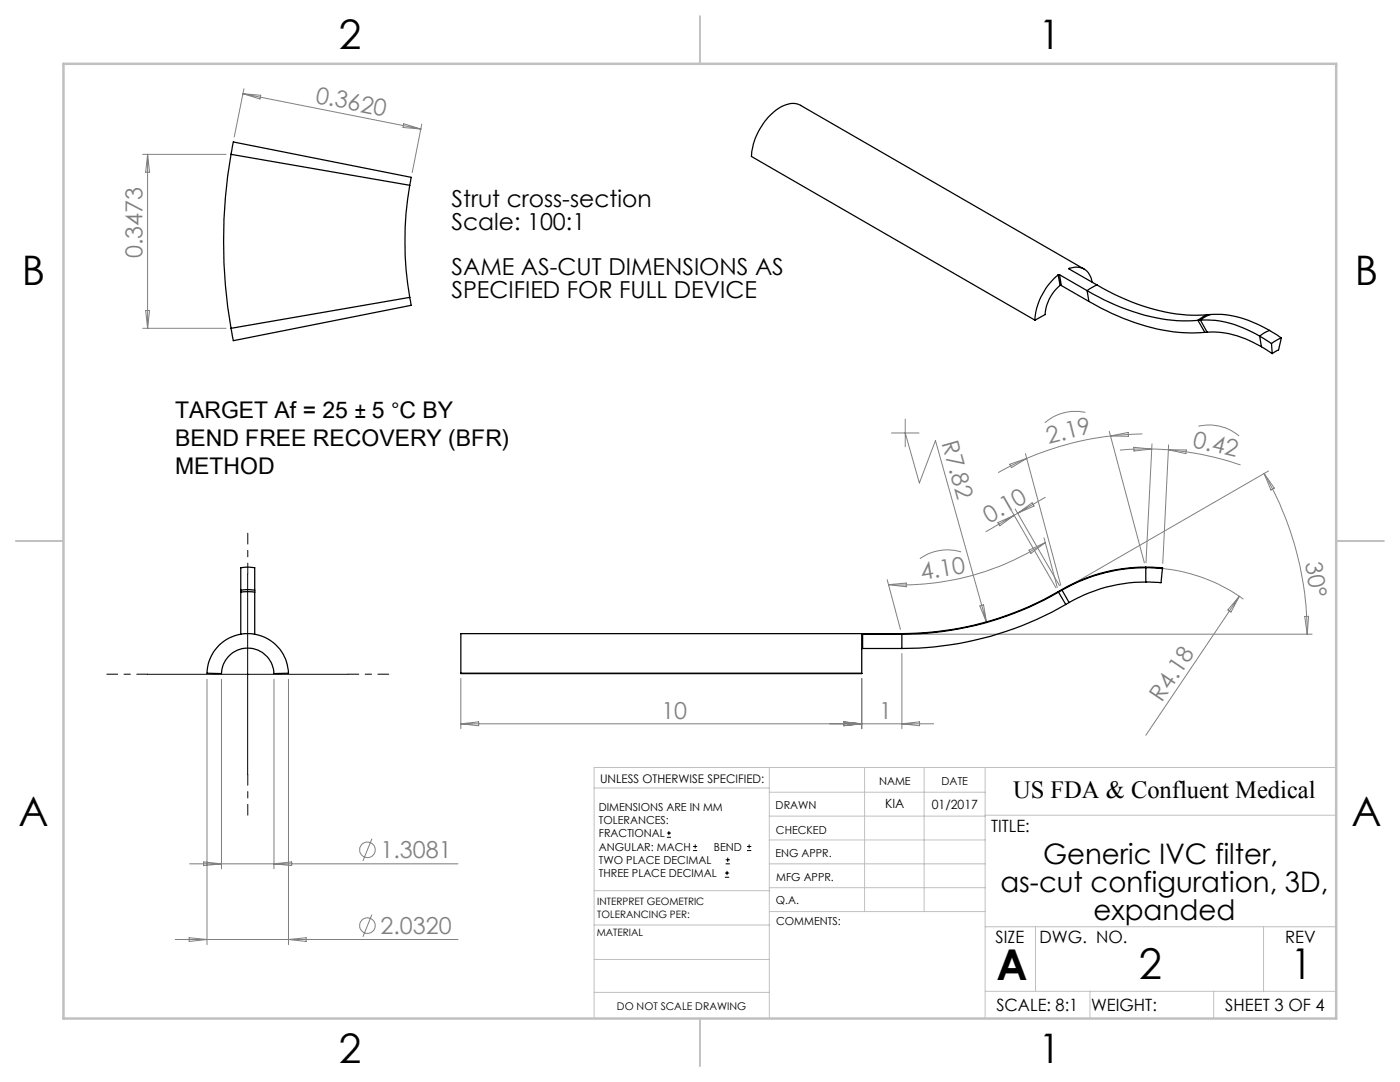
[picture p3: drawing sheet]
<svg xmlns="http://www.w3.org/2000/svg" width="279mm" height="216mm" viewBox="0 0 279 216" stroke-linecap="round" stroke-linejoin="round" font-family="sans-serif">
<g fill="none" stroke="#808080" stroke-width=".2">
<path d="M48.5 18.7l35.5 7.1M48.5 18.7l3.5 .3-.1 .8zM48.7 17.7l-2 9.6M28.5 30.8h16.6M29.5 30.8v34.7M29.5 30.8l.3 3.6h-.7zM80.6 24.7l3.4 1.1-3.6-.4zM84.2 24.8l-1.9 9.6M28.5 65.5h16.6M29.1 61.9h.7l-.3 3.6zM177.9 86.4h5.5M180.7 86.4l2.8 10 3.2-8.5 10.2 36.3"/>
<path d="M180.7 83.6v5.5M201.5 92.6l3.4-1.1-3 1.8zM204.6 90.5l7.1 26.3M204.9 91.5l-5.7 2.8M208.6 99.2l-5.5 3.2M216.6 82.3a9.4 9.4 0 0 0-8.1 2M221.4 86l7 26.3M221.6 87a60.1 60.1 0 0 0-16.7 4.5M221.6 87l3.5-.7 .1 .8zM226.3 89.3l3.5 .3-3.5 .4zM228 86.6l-6.4 .4M229.8 89.6l3.4 .1"/>
<path d="M229.8 89.6h-3.1l-3.2 .2M229.9 88.6l-1.2 23.7M233.2 89.7l3.5 .1v.7zM233.2 89.7a59 59 0 0 1 14.4 3.1M233.2 88.8l-1.1 23.6M239.2 85.1a9.2 9.2 0 0 1 8.1 1.9M252.3 94.5a63.8 63.8 0 0 1 8.6 32M252.3 94.5l2 2.9-.7 .4zM253.2 94l-40.4 23.3M177.1 115.7l2.6 9.9M177.3 116.7l3.6-.4v.8zM191.8 110.1a9.5 9.5 0 0 0-8.2 1.4"/>
<path d="M199.1 104.3l3.3-1.5-2.9 2.1zM201.9 102l8.8 15.3M202.4 102.8l-5.6 3.3M202.6 101.6l8.9 15.3M203.1 102.4l-.7 .4M203.1 102.4l2.9-2.1 .4 .7zM205.4 109.8l3.2-1.5-2.9 2.1zM208.4 107.3l2.6 9.9M208.6 108.3a52.5 52.5 0 0 1-31.3 8.4M229.7 113.3a33.3 33.3 0 0 1 18.4 6.3M247.3 119l-18.6 27.7M247.3 119l-1.6 3.1-.7-.4z"/>
<path d="M41.3 135.5v53M44.2 135.5v37.9M54.7 135.5v37.9M57.6 135.5v53M92 135.4v10M172 135.4v10M180 130.4v15M181 126.5h80.9M195.5 120.9l.8-.2 .6 3.5zM260.4 123h.8l-.3 3.5zM92 144.4h94.3M92 144.4l3.5-.4v.8z"/>
<path d="M168.4 144l3.6 .4-3.6 .4zM180 144.4l3.5-.4v.8zM37.9 172.4h53.5M40.6 172l3.6 .4-3.6 .3zM54.7 172.4l3.5-.4v.7zM74.2 167.4l-1.8 4.4M35 187.5h56.4M37.7 187.1l3.6 .4-3.6 .4zM57.6 187.5l3.5-.4v.8zM74.2 182.5l-1.8 4.4"/>
<circle cx="73.3" cy="169.6" r="1.55"/>
<circle cx="73.3" cy="184.7" r="1.55"/>
</g>
<g fill="none" stroke="#000" stroke-width=".2">
<path d="M49.4 114.5v40.1M29.4 134.5h40M133.1 167.1h.8M133.1 166.2h.8M133.5 165.8v.9M138.3 169.7h.8M138.3 168.9h.8M138.7 168.5v.8M144.7 175h.8M144.7 174.2h.8M144.8 172.4h.9M144.8 171.6h.9"/>
<path d="M145.1 173.8v.8M145.2 171.1v.9M149.1 169.7h.8M149.1 168.9h.8M149.5 168.5v.8"/>
</g>
<path d="M49.4 114.5v-8.1M29.4 134.5h-8.1M69.4 134.5h8.2M49.4 154.5v8.2" fill="none" stroke="#000" stroke-width=".2" stroke-dasharray="15.2 1.3 1.3 1.3" stroke-dashoffset="13.1"/>
<g fill="none" stroke="#c0c0c0" stroke-width=".2">
<path d="M118.6 157.2h34.9M153.5 153.1v50.1M153.5 158.1h43.1M172.5 153.1v28.8M184.4 153.1v28.8M196.6 153.1v50.1M266.7 153.1h-148.1v50.1M118.6 177.7h35M153.5 167.6h43.1M153.5 162.8h43.1M153.5 172.4h43.1M153.5 177.1h43.1"/>
<path d="M196.6 162.7h70.1M118.6 198h34.9M118.6 191.5h34.9M118.6 184.6h35M153.6 181.9h43M196.6 197.8h70.1M196.6 184.9h70.1M206.7 184.9v12.9M217.5 197.8v5.4M242.2 197.8v5.4M252.2 184.9v12.9"/>
</g>
<path d="M139.7 3.2v9.5M3.1 107.9h9.6M266.7 107.9h9.5M139.7 203.2v9.6" fill="none" stroke="#c0c0c0" stroke-width=".25"/>
<path d="M12.7 12.7h254v190.5h-254z" fill="none" stroke="#c0c0c0" stroke-width=".5"/>
<g fill="none" stroke="#000" stroke-width=".25">
<path d="M46.1 30.8a102.4 102.4 0 0 0 0 34.7M46.1 30.8l.5-2.5 35.5 7.1-.3 1.6M46.1 30.8l35.7 6.2M81.8 37a66.1 66.1 0 0 0 0 22.3M81.8 59.3l.3 1.6-35.5 7.1-.5-2.5M81.8 59.3l-35.7 6.2M211.2 54.9a13 13 0 0 0-4.6 9M211.2 54.9l.4 2M211.5 54.8l-.3 .1M211.5 54.8l5.5 3.2M211.5 54.8l.3 2.2M211.6 56.9l.2 .1"/>
<path d="M211.6 56.9a8.3 8.3 0 0 0-3 5.9l-2 1.1M211.8 57l5.5 3.1M213.4 53.6a3.2 3.2 0 0 1 4.5 2.7M213.4 53.6v.1M213.4 53.7l5.5 3.2M216.4 53.7l-56.6-32.7a4.1 4.1 0 0 0-4.5 .7 12.9 12.9 0 0 0-5.3 9.5l56.6 32.7M217 58a40.2 40.2 0 0 0 20 6l2.1-.1M217 58l.3 2.1M218.9 56.9l-1.9 1.1M218.9 56.9a39.9 39.9 0 0 0 20.1 6l2.1-.1M217.3 60.1a43 43 0 0 0 20.1 6.3l3.1-.1M239.1 63.9l1.4 2.4"/>
<path d="M239.6 63.9a20.2 20.2 0 0 1 11.8 3.2M239.6 63.9l1.3 2.4M239.6 63.9h-.5M240.9 66.3a19.1 19.1 0 0 1 10.8 2.9M240.9 66.3h-.4M241.1 62.8l-1.1 .5-.9 .6M241.5 62.8l-.7 .3-1.2 .8M241.5 62.8a20.2 20.2 0 0 1 11.9 3.1M241.5 62.8h-.4M251.4 67.1l2.4 1.4M251.4 67.1l.3 2.1M251.7 69.2l2.2 1.4"/>
<path d="M253.4 65.9l-2 1.2M253.4 65.9l2.3 1.5M253.8 68.5l.1 2.1M255.7 67.4l-1.9 1.1M255.7 67.4l-.5 2.4-1.3 .8M48 118.1v8.4M48 118.1l1.4-.1 1.4 .1M48 117.8l1.1-.1 1.7 .1M48 117.8v-4.5l1.1-.1 1.7 .1v4.5M48 117.8v.3M50.8 118.1v8.4M50.8 117.8v.3"/>
<path d="M211.2 118a62.7 62.7 0 0 1-31.2 8.4M211.2 118v.1M211.2 118.1a61.8 61.8 0 0 1-31.2 8.4M211.2 118.1l1.5 2.5M211.9 117.7v.1M211.9 117.7l-.7 .3M211.9 117.8l-.7 .3M211.9 117.8l1.5 2.4M228.7 113.2a33.6 33.6 0 0 0-16.8 4.5M228.7 113.2l3.3 .1v.2M228.7 113.3a33.4 33.4 0 0 0-16.8 4.5M228.7 116.1a30.1 30.1 0 0 0-15.3 4.1"/>
<path d="M228.7 113.3l3.3 .2M228.7 113.2v.1M228.7 113.3v2.8M232 113.5l-.3 2.8-3-.2M43.7 128.7a8.2 8.2 0 0 1 8.8-1.7 8.2 8.2 0 0 1 5.1 7.3l-3 .1a5.2 5.2 0 0 0-5.2-5.1 5.2 5.2 0 0 0-5.2 5.1l-2.9-.1a8.1 8.1 0 0 1 2.4-5.6zM92 134.3h80M172.2 126.5l-.2 .1v7.7M172.2 129.4h-.2M172.2 126.5h7.8M172.2 129.4h7.8M172.2 126.5v2.9M180 126.4h-88v7.9"/>
<path d="M180 126.4v.1M180 126.5v2.9M212.7 120.6a64.9 64.9 0 0 1-32.7 8.8M213.4 120.2l-.7 .4"/>
</g>
<g font-size="8.5">
<text x="198.9" y="195.5">A</text>
<text x="227.3" y="195.4">2</text>
<text x="257.6" y="195.4">1</text>
</g>
<g font-size="8.1">
<text x="67.6" y="9.7">2</text>
<text x="207.3" y="9.7">1</text>
<text x="4.4" y="57">B</text>
<text x="270.4" y="57">B</text>
<text x="3.7" y="164.9">A</text>
<text x="269.7" y="164.9">A</text>
<text x="67.6" y="212.2">2</text>
<text x="207.3" y="212.2">1</text>
</g>
<g font-size="5.6">
<text x="208.2" y="172.3">Generic IVC filter,</text>
<text x="199.6" y="178">as-cut configuration, 3D,</text>
<text x="218.2" y="183.6">expanded</text>
</g>
<text font-size="4.9" x="202.2" y="159.3">US FDA &amp; Confluent Medical</text>
<g font-size="4.7" fill="#808080">
<text x="62.8" y="20.5" transform="rotate(11 62.8 20.5)">0.3620</text>
<text x="28.5" y="51.5" transform="rotate(-90 28.5 51.5)">0.3473</text>
<text x="187.9" y="88.4" transform="rotate(74 187.9 88.4)">R7.82</text>
<text x="209.3" y="88.5" transform="rotate(-14 209.3 88.5)">2.19</text>
<text x="237.9" y="89.1" transform="rotate(14 237.9 89.1)">0.42</text>
<text x="197.4" y="104.5" transform="rotate(-30 197.4 104.5)">0.10</text>
<text x="260.5" y="112.4" transform="rotate(81 260.5 112.4)">30°</text>
<text x="183.9" y="115.7" transform="rotate(-9 183.9 115.7)">4.10</text>
<text x="132" y="143.4">10</text>
<text x="175.4" y="143.4">1</text>
<text x="231.9" y="140.2" transform="rotate(-56 231.9 140.2)">R4.18</text>
<text x="75.9" y="171.3">1.3081</text>
<text x="75.9" y="186.4">2.0320</text>
</g>
<g font-size="4.7">
<text x="90.1" y="41.3">Strut cross-section</text>
<text x="90.1" y="45.8">Scale: 100:1</text>
<text x="90.1" y="54.9">SAME AS-CUT DIMENSIONS AS</text>
<text x="90.1" y="59.4">SPECIFIED FOR FULL DEVICE</text>
</g>
<g font-size="4.6">
<text x="34.9" y="83.4">TARGET Af = 25 ± 5 °C BY</text>
<text x="34.9" y="89">BEND FREE RECOVERY (BFR)</text>
<text x="34.9" y="94.6">METHOD</text>
</g>
<g font-size="3.4">
<text x="197.8" y="166">TITLE:</text>
<text x="198.7" y="188.1">SIZE</text>
<text x="207.5" y="188.1">DWG. NO.</text>
<text x="256.5" y="188.2">REV</text>
<text x="198.8" y="201.7">SCALE: 8:1</text>
<text x="217.7" y="201.8">WEIGHT:</text>
<text x="244.5" y="201.7">SHEET 3 OF 4</text>
</g>
<g font-size="2.5">
<text x="176.7" y="161.3">KIA</text>
<text x="186" y="161.4">01/2017</text>
</g>
<text font-size="2.4" x="119.8" y="156.2">UNLESS OTHERWISE SPECIFIED:</text>
<g font-size="2.2">
<text x="119.5" y="161.8">DIMENSIONS ARE IN MM</text>
<text x="154.8" y="161.4">DRAWN</text>
<text x="175.4" y="156.6">NAME</text>
<text x="187.9" y="156.7">DATE</text>
<text x="119.5" y="164.4">TOLERANCES:</text>
<text x="119.5" y="167.1">FRACTIONAL</text>
<text x="154.9" y="166.3">CHECKED</text>
<text x="119.5" y="169.7">ANGULAR: MACH</text>
<text x="119.5" y="172.4">TWO PLACE DECIMAL</text>
<text x="142.5" y="169.7">BEND</text>
<text x="154.8" y="171">ENG APPR.</text>
<text x="119.5" y="175">THREE PLACE DECIMAL</text>
<text x="154.9" y="175.7">MFG APPR.</text>
<text x="154.9" y="180.4">Q.A.</text>
<text x="154.9" y="184.6">COMMENTS:</text>
</g>
<text font-size="2.1" x="123.1" y="201.6">DO NOT SCALE DRAWING</text>
<g font-size="2">
<text x="119.2" y="180.6">INTERPRET GEOMETRIC</text>
<text x="119.2" y="183.1">TOLERANCING PER:</text>
<text x="119.1" y="186.7">MATERIAL</text>
</g>
</svg>
